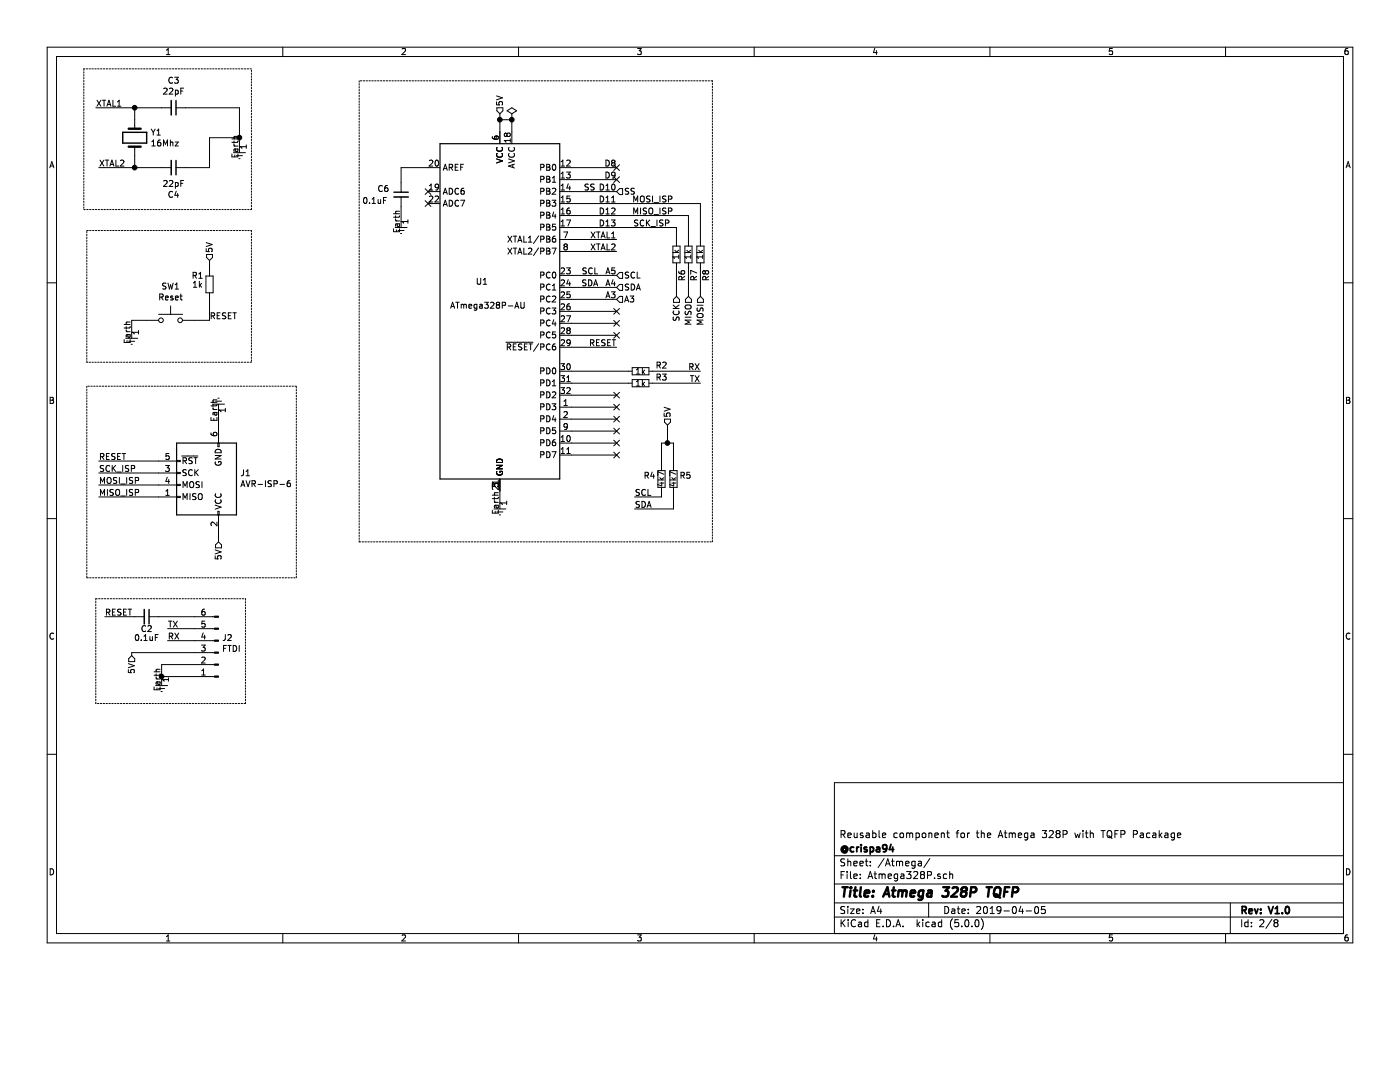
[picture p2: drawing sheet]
EESchema Schematic File Version 4
LIBS:PIR Motion-cache
EELAYER 26 0
EELAYER END
$Descr A4 11693 8268
encoding utf-8
Sheet 2 8
Title "Atmega 328P TQFP"
Date "2019-04-05"
Rev "V1.0"
Comp "@crispa94"
Comment1 "Reusable component for the Atmega 328P with TQFP Pacakage"
Comment2 ""
Comment3 ""
Comment4 ""
$EndDescr
$Comp
L MCU_Microchip_ATmega:ATmega328P-AU U1
U 1 1
P 4175 2600
F 0 "U1" H 4025 2850 50  0000 C CNN
F 1 "ATmega328P-AU" H 4075 2650 50  0000 C CNN
F 2 "Package_QFP:TQFP-32_7x7mm_P0.8mm" H 4175 2600 50  0001 C CIN
F 3 "http://ww1.microchip.com/downloads/en/DeviceDoc/ATmega328_P%20AVR%20MCU%20with%20picoPower%20Technology%20Data%20Sheet%2040001984A.pdf" H 4175 2600 50  0001 C CNN
	1    4175 2600
	1    0    0    -1  
$EndComp
Wire Wire Line
	4775 3800 5150 3800
Wire Wire Line
	4775 3700 5150 3700
Wire Wire Line
	4775 3600 5150 3600
Wire Wire Line
	4775 3500 5150 3500
Wire Wire Line
	4775 3400 5150 3400
Wire Wire Line
	4775 3300 5150 3300
Wire Wire Line
	4775 2900 5150 2900
Wire Wire Line
	4775 2800 5150 2800
Wire Wire Line
	4775 2700 5150 2700
Wire Wire Line
	4775 2600 5150 2600
Wire Wire Line
	4775 2500 5150 2500
Wire Wire Line
	4775 2400 5150 2400
Wire Wire Line
	4775 2300 5150 2300
Wire Wire Line
	4775 2100 5150 2100
Wire Wire Line
	4775 2000 5150 2000
Wire Wire Line
	4775 1600 5150 1600
Wire Wire Line
	4775 1500 5150 1500
Wire Wire Line
	4775 1400 5150 1400
Text Label 5150 1900 2    50   ~ 0
D13
Text Label 5150 1800 2    50   ~ 0
D12
Text Label 5150 1700 2    50   ~ 0
D11
Text Label 5150 1600 2    50   ~ 0
D10
Text Label 5150 1500 2    50   ~ 0
D9
Text Label 5150 1400 2    50   ~ 0
D8
Text Label 5850 3100 2    50   ~ 0
RX
Text Label 5850 3200 2    50   ~ 0
TX
Text Label 5150 2300 2    50   ~ 0
A5
Text Label 5150 2400 2    50   ~ 0
A4
Text Label 5150 2500 2    50   ~ 0
A3
Text Label 5000 2300 2    50   ~ 0
SCL
Text Label 5000 2400 2    50   ~ 0
SDA
Text Label 5600 1900 2    50   ~ 0
SCK_ISP
Text Label 5625 1800 2    50   ~ 0
MISO_ISP
Text Label 5625 1700 2    50   ~ 0
MOSI_ISP
Text Label 4975 1600 2    50   ~ 0
SS
Text HLabel 5150 1600 2    50   Input ~ 0
SS
Text HLabel 5850 2475 3    50   Input ~ 0
MOSI
Text HLabel 5750 2475 3    50   Input ~ 0
MISO
Text HLabel 5650 2475 3    50   Input ~ 0
SCK
Text Label 5150 2000 2    50   ~ 0
XTAL1
Text Label 5150 2100 2    50   ~ 0
XTAL2
Text Label 5150 2900 2    50   ~ 0
RESET
$Comp
L Device:Crystal Y1
U 1 1
P 1125 1150
F 0 "Y1" V 1079 1281 50  0000 L CNN
F 1 "16Mhz" V 1170 1281 50  0000 L CNN
F 2 "" H 1125 1150 50  0001 C CNN
F 3 "~" H 1125 1150 50  0001 C CNN
	1    1125 1150
	0    1    1    0   
$EndComp
$Comp
L Device:C_Small C3
U 1 1
P 1450 900
F 0 "C3" V 1221 900 50  0000 C CNN
F 1 "22pF" V 1312 900 50  0000 C CNN
F 2 "Capacitor_SMD:C_0402_1005Metric" H 1450 900 50  0001 C CNN
F 3 "~" H 1450 900 50  0001 C CNN
	1    1450 900 
	0    1    1    0   
$EndComp
$Comp
L Device:C_Small C4
U 1 1
P 1450 1400
F 0 "C4" V 1221 1400 50  0000 C CNN
F 1 "22pF" V 1312 1400 50  0000 C CNN
F 2 "Capacitor_SMD:C_0402_1005Metric" H 1450 1400 50  0001 C CNN
F 3 "~" H 1450 1400 50  0001 C CNN
	1    1450 1400
	0    1    -1   0   
$EndComp
Wire Wire Line
	1350 900  1125 900 
Wire Wire Line
	1125 900  1125 1000
Wire Wire Line
	1125 1300 1125 1400
Wire Wire Line
	1125 1400 1350 1400
$Comp
L power:Earth #PWR05
U 1 1
P 2000 1225
F 0 "#PWR05" H 2000 975 50  0001 C CNN
F 1 "Earth" H 2000 1075 50  0001 C CNN
F 2 "" H 2000 1225 50  0001 C CNN
F 3 "~" H 2000 1225 50  0001 C CNN
	1    2000 1225
	1    0    0    -1  
$EndComp
Wire Wire Line
	1550 900  2000 900 
Wire Wire Line
	2000 900  2000 1150
Wire Wire Line
	1550 1400 1750 1400
Wire Wire Line
	1750 1400 1750 1150
Wire Wire Line
	1750 1150 2000 1150
Connection ~ 2000 1150
Wire Wire Line
	2000 1150 2000 1225
Wire Wire Line
	1125 900  800  900 
Connection ~ 1125 900 
Wire Wire Line
	1125 1400 825  1400
Connection ~ 1125 1400
Text Label 800  900  0    50   ~ 0
XTAL1
Text Label 825  1400 0    50   ~ 0
XTAL2
$Comp
L Connector:AVR-ISP-6 J1
U 1 1
P 1725 3950
F 0 "J1" H 1445 3954 50  0000 R CNN
F 1 "AVR-ISP-6" H 1445 4045 50  0000 R CNN
F 2 "Connector_PinHeader_1.27mm:PinHeader_2x03_P1.27mm_Vertical" V 1475 4000 50  0001 C CNN
F 3 " ~" H 450 3400 50  0001 C CNN
	1    1725 3950
	-1   0    0    1   
$EndComp
$Comp
L Device:R_Small R7
U 1 1
P 5750 2125
F 0 "R7" V 5700 2300 50  0000 C CNN
F 1 "1k" V 5750 2125 50  0000 C CNN
F 2 "Resistor_SMD:R_0402_1005Metric" H 5750 2125 50  0001 C CNN
F 3 "~" H 5750 2125 50  0001 C CNN
	1    5750 2125
	-1   0    0    1   
$EndComp
$Comp
L Device:R_Small R8
U 1 1
P 5850 2125
F 0 "R8" V 5800 2300 50  0000 C CNN
F 1 "1k" V 5850 2125 50  0000 C CNN
F 2 "Resistor_SMD:R_0402_1005Metric" H 5850 2125 50  0001 C CNN
F 3 "~" H 5850 2125 50  0001 C CNN
	1    5850 2125
	-1   0    0    1   
$EndComp
$Comp
L Device:R_Small R6
U 1 1
P 5650 2125
F 0 "R6" V 5600 2300 50  0000 C CNN
F 1 "1k" V 5650 2125 50  0000 C CNN
F 2 "Resistor_SMD:R_0402_1005Metric" H 5650 2125 50  0001 C CNN
F 3 "~" H 5650 2125 50  0001 C CNN
	1    5650 2125
	-1   0    0    1   
$EndComp
Wire Wire Line
	825  4050 1325 4050
Wire Wire Line
	825  4150 1325 4150
Wire Wire Line
	825  3950 1325 3950
Wire Wire Line
	5850 2475 5850 2225
Wire Wire Line
	5750 2225 5750 2475
Wire Wire Line
	5650 2475 5650 2225
$Comp
L power:Earth #PWR07
U 1 1
P 4175 4200
F 0 "#PWR07" H 4175 3950 50  0001 C CNN
F 1 "Earth" H 4175 4050 50  0001 C CNN
F 2 "" H 4175 4200 50  0001 C CNN
F 3 "~" H 4175 4200 50  0001 C CNN
	1    4175 4200
	1    0    0    -1  
$EndComp
Wire Wire Line
	4175 4100 4175 4200
Wire Wire Line
	4175 950  4175 1000
Wire Wire Line
	4175 1000 4275 1000
Wire Wire Line
	4275 1000 4275 1100
Connection ~ 4175 1000
Wire Wire Line
	4175 1000 4175 1100
$Comp
L Device:C_Small C6
U 1 1
P 3350 1625
F 0 "C6" H 3150 1675 50  0000 L CNN
F 1 "0.1uF" H 3025 1575 50  0000 L CNN
F 2 "Capacitor_SMD:C_0402_1005Metric" H 3350 1625 50  0001 C CNN
F 3 "~" H 3350 1625 50  0001 C CNN
	1    3350 1625
	1    0    0    -1  
$EndComp
Wire Wire Line
	3575 1400 3350 1400
Wire Wire Line
	3350 1400 3350 1525
$Comp
L power:Earth #PWR06
U 1 1
P 3350 1850
F 0 "#PWR06" H 3350 1600 50  0001 C CNN
F 1 "Earth" H 3350 1700 50  0001 C CNN
F 2 "" H 3350 1850 50  0001 C CNN
F 3 "~" H 3350 1850 50  0001 C CNN
	1    3350 1850
	1    0    0    -1  
$EndComp
Wire Wire Line
	3350 1725 3350 1850
$Comp
L Switch:SW_Push SW1
U 1 1
P 1425 2675
F 0 "SW1" H 1425 2960 50  0000 C CNN
F 1 "Reset" H 1425 2869 50  0000 C CNN
F 2 "Button_Switch_SMD:SW_SPST_B3U-1000P" H 1425 2875 50  0001 C CNN
F 3 "" H 1425 2875 50  0001 C CNN
	1    1425 2675
	1    0    0    -1  
$EndComp
$Comp
L power:Earth #PWR02
U 1 1
P 1100 2775
F 0 "#PWR02" H 1100 2525 50  0001 C CNN
F 1 "Earth" H 1100 2625 50  0001 C CNN
F 2 "" H 1100 2775 50  0001 C CNN
F 3 "~" H 1100 2775 50  0001 C CNN
	1    1100 2775
	1    0    0    -1  
$EndComp
Wire Wire Line
	1100 2775 1100 2675
Wire Wire Line
	1100 2675 1225 2675
$Comp
L Device:R_Small R1
U 1 1
P 1750 2375
F 0 "R1" H 1650 2450 50  0000 C CNN
F 1 "1k" H 1650 2375 50  0000 C CNN
F 2 "Resistor_SMD:R_0402_1005Metric" H 1750 2375 50  0001 C CNN
F 3 "~" H 1750 2375 50  0001 C CNN
	1    1750 2375
	1    0    0    -1  
$EndComp
Wire Wire Line
	1625 2675 1750 2675
Wire Wire Line
	1750 2675 1750 2475
Wire Wire Line
	1750 2175 1750 2275
$Comp
L Device:R_Small R2
U 1 1
P 5350 3100
F 0 "R2" V 5300 3275 50  0000 C CNN
F 1 "1k" V 5350 3100 50  0000 C CNN
F 2 "Resistor_SMD:R_0402_1005Metric" H 5350 3100 50  0001 C CNN
F 3 "~" H 5350 3100 50  0001 C CNN
	1    5350 3100
	0    1    1    0   
$EndComp
$Comp
L Device:R_Small R3
U 1 1
P 5350 3200
F 0 "R3" V 5300 3375 50  0000 C CNN
F 1 "1k" V 5350 3200 50  0000 C CNN
F 2 "Resistor_SMD:R_0402_1005Metric" H 5350 3200 50  0001 C CNN
F 3 "~" H 5350 3200 50  0001 C CNN
	1    5350 3200
	0    1    1    0   
$EndComp
Wire Wire Line
	5450 3200 5850 3200
Wire Wire Line
	5450 3100 5850 3100
Wire Wire Line
	4775 3100 5250 3100
Wire Wire Line
	4775 3200 5250 3200
$Comp
L power:Earth #PWR04
U 1 1
P 1825 3425
F 0 "#PWR04" H 1825 3175 50  0001 C CNN
F 1 "Earth" H 1825 3275 50  0001 C CNN
F 2 "" H 1825 3425 50  0001 C CNN
F 3 "~" H 1825 3425 50  0001 C CNN
	1    1825 3425
	-1   0    0    1   
$EndComp
Wire Wire Line
	1825 3550 1825 3425
Wire Wire Line
	1825 4525 1825 4450
Wire Notes Line
	700  575  700  1750
Wire Notes Line
	700  1750 2100 1750
Wire Notes Line
	2100 1750 2100 575 
Wire Notes Line
	2100 575  700  575 
Wire Notes Line
	725  1925 2100 1925
Wire Notes Line
	2100 1925 2100 3025
Wire Notes Line
	2100 3025 725  3025
Wire Notes Line
	725  3025 725  1925
NoConn ~ 3575 1700
NoConn ~ 3575 1600
NoConn ~ 5150 3800
NoConn ~ 5150 3700
NoConn ~ 5150 3600
NoConn ~ 5150 3500
NoConn ~ 5150 3400
NoConn ~ 5150 3300
NoConn ~ 5150 2800
NoConn ~ 5150 2700
NoConn ~ 5150 2600
NoConn ~ 5150 1400
NoConn ~ 5150 1500
Wire Wire Line
	4775 1800 5750 1800
Wire Wire Line
	4775 1900 5650 1900
Wire Wire Line
	4775 1700 5850 1700
Text Label 825  4050 0    50   ~ 0
MOSI_ISP
Text Label 825  4150 0    50   ~ 0
MISO_ISP
Text Label 825  3950 0    50   ~ 0
SCK_ISP
Text Label 825  3850 0    50   ~ 0
RESET
Wire Wire Line
	1325 3850 825  3850
Wire Notes Line
	725  3225 725  4825
Wire Notes Line
	725  4825 2475 4825
Wire Notes Line
	2475 4825 2475 3225
Wire Notes Line
	2475 3225 725  3225
Wire Wire Line
	5650 1900 5650 2025
Wire Wire Line
	5750 1800 5750 2025
Wire Wire Line
	5850 1700 5850 2025
Wire Notes Line
	3000 675  3000 4525
Wire Notes Line
	3000 4525 5950 4525
Wire Notes Line
	5950 4525 5950 675 
Wire Notes Line
	5950 675  3000 675 
$Comp
L Connector:Conn_01x06_Male J2
U 1 1
P 1825 5450
F 0 "J2" H 1797 5330 50  0000 R CNN
F 1 "FTDI" H 1797 5421 50  0000 R CNN
F 2 "Connector_PinHeader_1.27mm:PinHeader_1x06_P1.27mm_Vertical" H 1825 5450 50  0001 C CNN
F 3 "~" H 1825 5450 50  0001 C CNN
	1    1825 5450
	-1   0    0    1   
$EndComp
$Comp
L power:Earth #PWR03
U 1 1
P 1350 5675
F 0 "#PWR03" H 1350 5425 50  0001 C CNN
F 1 "Earth" H 1350 5525 50  0001 C CNN
F 2 "" H 1350 5675 50  0001 C CNN
F 3 "~" H 1350 5675 50  0001 C CNN
	1    1350 5675
	1    0    0    -1  
$EndComp
Wire Wire Line
	1625 5550 1350 5550
Wire Wire Line
	1350 5550 1350 5650
Wire Wire Line
	1625 5650 1350 5650
Connection ~ 1350 5650
Wire Wire Line
	1350 5650 1350 5675
Wire Wire Line
	1100 5475 1100 5450
Wire Wire Line
	1100 5450 1625 5450
Wire Wire Line
	1625 5350 1400 5350
Text Label 1400 5350 0    50   ~ 0
RX
Wire Wire Line
	1625 5250 1400 5250
Text Label 1400 5250 0    50   ~ 0
TX
$Comp
L Device:C_Small C2
U 1 1
P 1225 5150
F 0 "C2" V 1325 5150 50  0000 C CNN
F 1 "0.1uF" V 1400 5150 50  0000 C CNN
F 2 "Capacitor_SMD:C_0402_1005Metric" H 1225 5150 50  0001 C CNN
F 3 "~" H 1225 5150 50  0001 C CNN
F 4 "ECPU1C104MA5" V 1225 5150 50  0001 C CNN "MP"
	1    1225 5150
	0    1    1    0   
$EndComp
Wire Wire Line
	1625 5150 1325 5150
Wire Wire Line
	1125 5150 875  5150
Text Label 875  5150 0    50   ~ 0
RESET
Wire Notes Line
	800  5000 2050 5000
Wire Notes Line
	2050 5000 2050 5875
Wire Notes Line
	2050 5875 800  5875
Wire Notes Line
	800  5875 800  5000
Text Label 1750 2675 0    50   ~ 0
RESET
Text HLabel 4175 950  1    50   Input ~ 0
5V
Text HLabel 1750 2175 1    50   Input ~ 0
5V
Text HLabel 1100 5475 3    50   Input ~ 0
5V
Text HLabel 5150 2300 2    50   Input ~ 0
SCL
Text HLabel 5150 2400 2    50   Input ~ 0
SDA
Text HLabel 5150 2500 2    50   Input ~ 0
A3
$Comp
L Device:R_Small R4
U 1 1
P 5525 4000
F 0 "R4" H 5625 3975 50  0000 C CNN
F 1 "4k7" V 5525 4000 50  0000 C CNN
F 2 "Resistor_SMD:R_0402_1005Metric" H 5525 4000 50  0001 C CNN
F 3 "~" H 5525 4000 50  0001 C CNN
	1    5525 4000
	-1   0    0    1   
$EndComp
$Comp
L Device:R_Small R5
U 1 1
P 5625 4000
F 0 "R5" H 5525 3975 50  0000 C CNN
F 1 "4k7" V 5625 4000 50  0000 C CNN
F 2 "Resistor_SMD:R_0402_1005Metric" H 5625 4000 50  0001 C CNN
F 3 "~" H 5625 4000 50  0001 C CNN
	1    5625 4000
	-1   0    0    1   
$EndComp
Wire Wire Line
	5525 4100 5525 4150
Wire Wire Line
	5525 4150 5300 4150
Wire Wire Line
	5625 4100 5625 4250
Wire Wire Line
	5625 4250 5300 4250
Text HLabel 5575 3550 1    50   Input ~ 0
5V
Wire Wire Line
	5625 3900 5625 3700
Wire Wire Line
	5525 3900 5525 3700
Wire Wire Line
	5525 3700 5575 3700
Wire Wire Line
	5575 3550 5575 3700
Connection ~ 5575 3700
Wire Wire Line
	5575 3700 5625 3700
Text Label 5300 4150 0    50   ~ 0
SCL
Text Label 5300 4250 0    50   ~ 0
SDA
Text HLabel 1825 4525 3    50   Input ~ 0
5V
$Comp
L power:PWR_FLAG #FLG0101
U 1 1
P 4275 1000
F 0 "#FLG0101" H 4275 1075 50  0001 C CNN
F 1 "PWR_FLAG" H 4525 1100 50  0001 C CNN
F 2 "" H 4275 1000 50  0001 C CNN
F 3 "~" H 4275 1000 50  0001 C CNN
	1    4275 1000
	1    0    0    -1  
$EndComp
Connection ~ 4275 1000
$EndSCHEMATC
